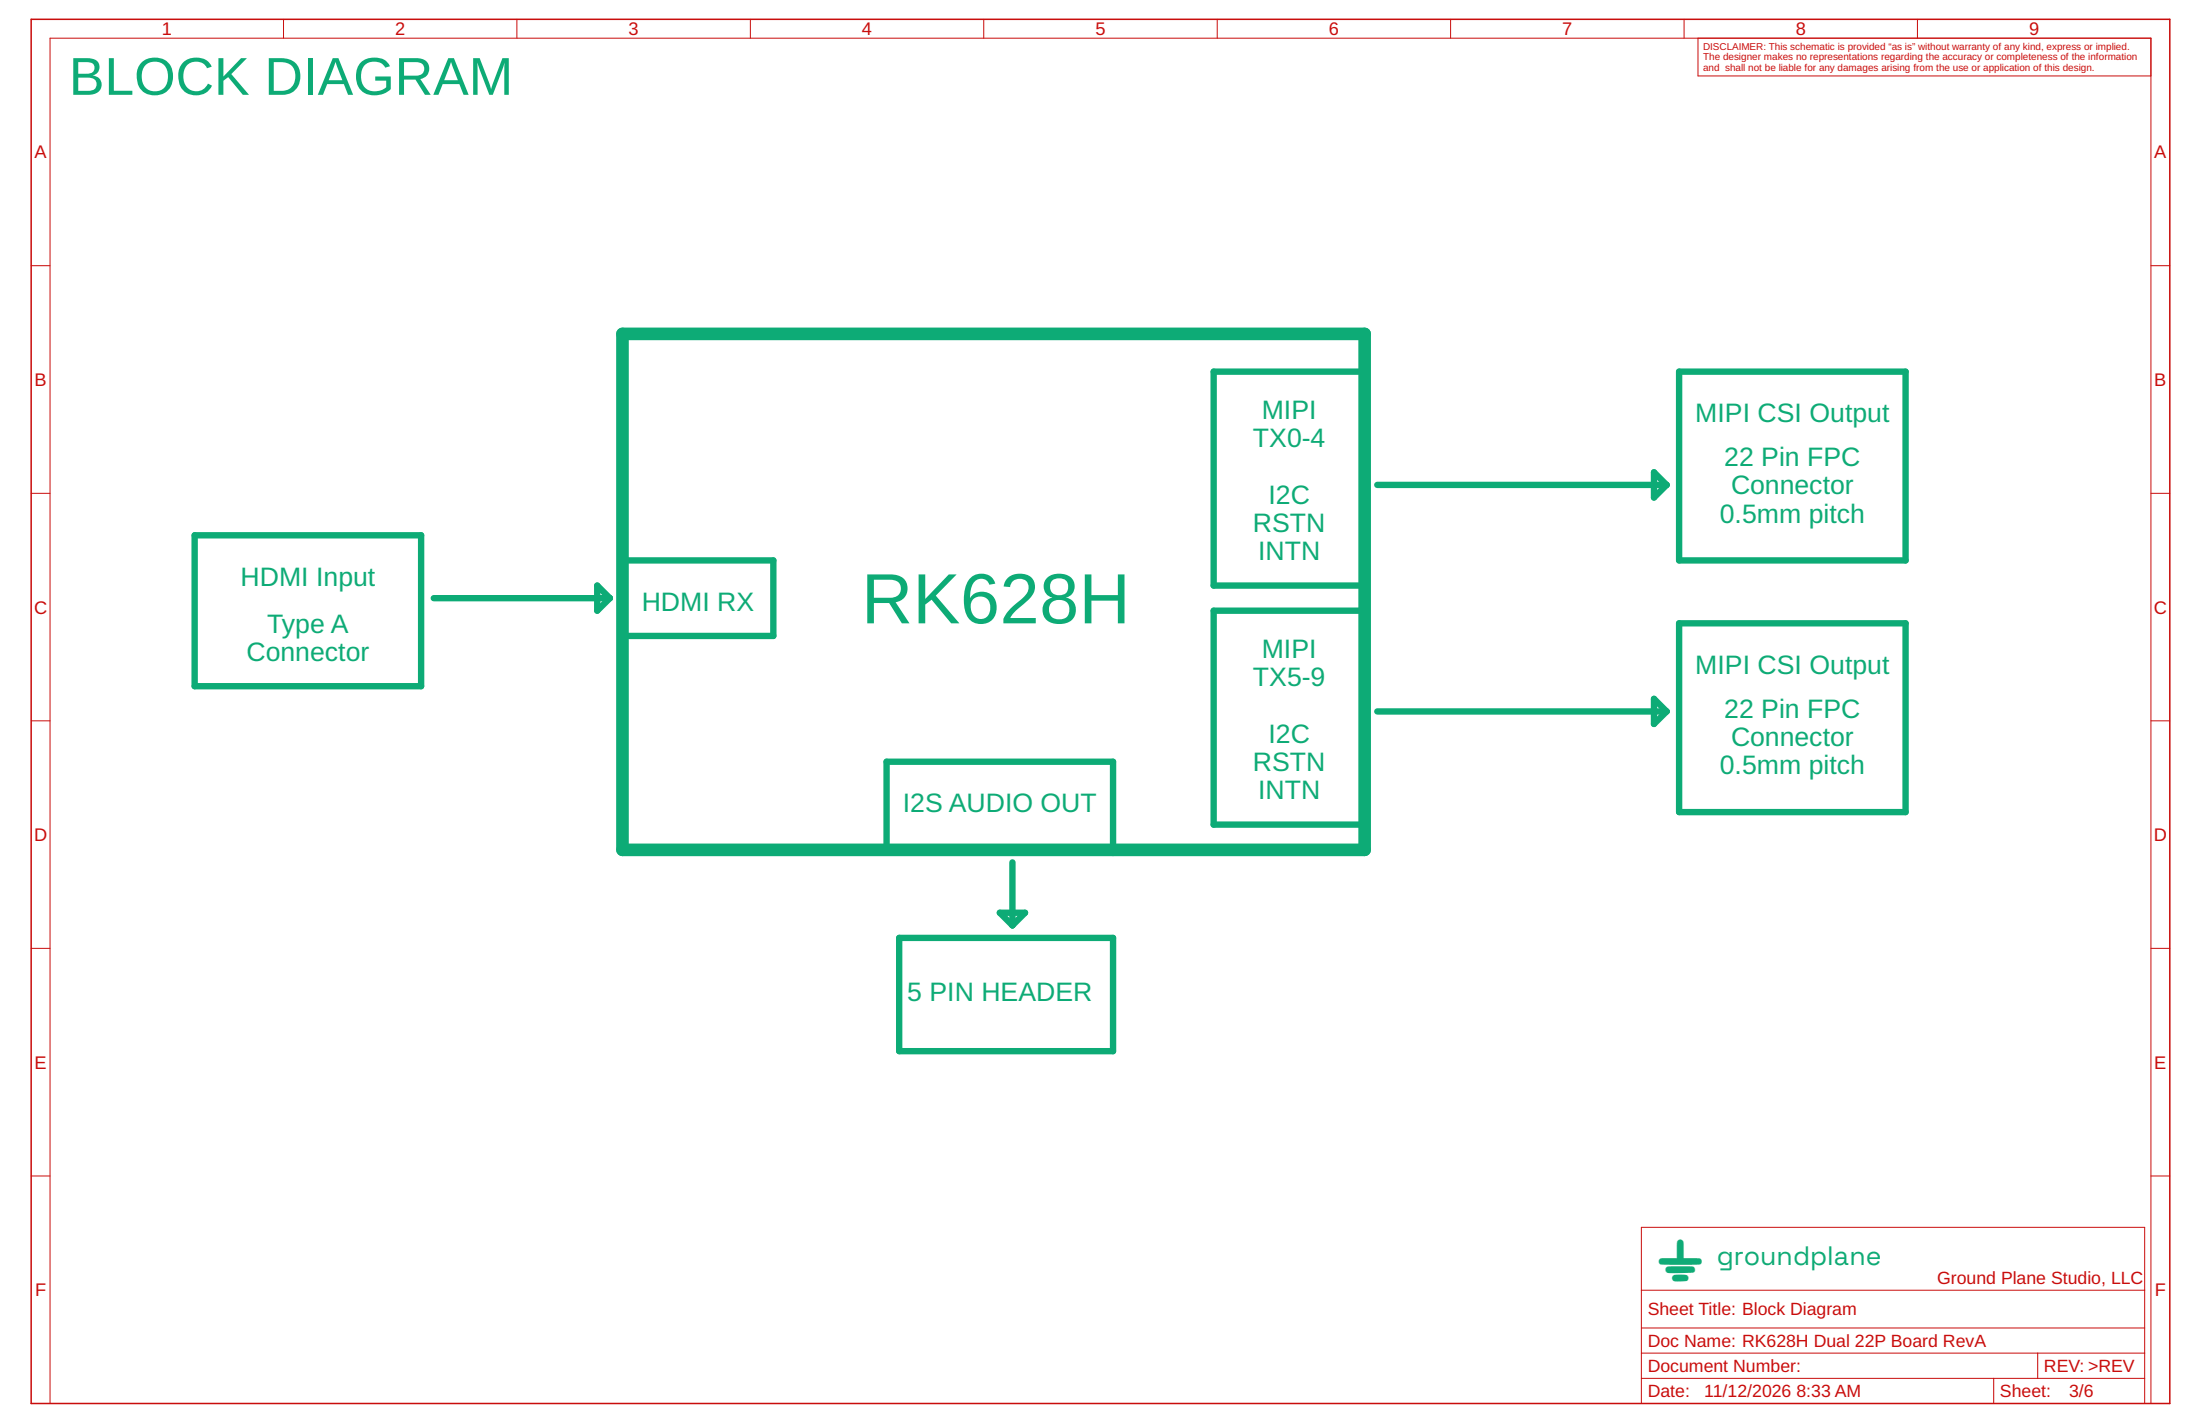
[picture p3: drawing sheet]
<svg xmlns="http://www.w3.org/2000/svg" width="432mm" height="279mm" viewBox="0 0 432 279" stroke-linecap="round" stroke-linejoin="round" font-family="sans-serif">
<g fill="none" stroke="#c90d0c" stroke-width=".2">
<path d="M55.6 3.8v3.7M101.5 3.8v3.7M147.3 3.8v3.7M193.1 3.8v3.7M238.9 3.8v3.7M284.7 3.8v3.7M330.5 3.8v3.7M333.3 7.5v7.4h88.9M376.3 3.8v3.7M6.1 52.1h3.7M422.2 52.1h3.7M6.1 96.8h3.7"/>
<path d="M422.2 96.8h3.7M6.1 141.4h3.7M422.2 141.4h3.7M6.1 186.1h3.7M422.2 186.1h3.7M6.1 230.7h3.7M422.2 230.7h3.7M322.2 240.8h98.7v34.6h-98.7zM322.2 253.2h98.7M9.8 275.4v-267.9h412.4v267.9M322.2 265.5h98.7M322.2 270.4h98.7"/>
<path d="M322.2 260.6h98.7M391.3 270.4v5M399.9 265.5v4.9"/>
</g>
<path d="M6.1 3.8h419.8v271.6h-419.8z" fill="none" stroke="#c90d0c" stroke-width=".3"/>
<path d="M122.2 65.5h145.6v101.3h-145.6z" fill="none" stroke="#0dab76" stroke-width="2.5"/>
<g fill="none" stroke="#0dab76" stroke-width="1.2">
<path d="M238.2 72.9h29.6v42h-29.6zM329.6 72.9h44.4v37.1h-44.4zM270.3 95.1h56.8M324.6 92.7l2.5 2.4-2.5 2.5zM38.2 105h44.5v29.6h-44.5zM85.1 117.4h34.6M117.2 114.9l2.5 2.5-2.5 2.4zM122.2 110h29.6v14.8h-29.6M238.2 119.8h29.6v42h-29.6zM270.3 139.6h56.8M324.6 137.1l2.5 2.5-2.5 2.4zM329.6 122.3h44.4v37h-44.4z"/>
<path d="M174 149.5h44.5v17.3h-44.5zM196.2 179.1h5l-2.5 2.5zM198.7 169.2v12.4M176.5 184h42v22.2h-42z"/>
</g>
<g fill="#0dab76" stroke="#0dab76" stroke-width=".2">
<circle cx="218.5" cy="166.8" r=".49"/>
<circle cx="119.7" cy="117.4" r=".49"/>
<circle cx="198.7" cy="181.6" r=".49"/>
<circle cx="327.1" cy="95.1" r=".49"/>
<circle cx="327.1" cy="139.6" r=".49"/>
</g>
<text font-size="13.9" fill="#0dab76" x="169.1" y="122.3">RK628H</text>
<text font-size="10.5" fill="#0dab76" x="13.5" y="18.6">BLOCK DIAGRAM</text>
<text font-size="8.9" fill="#22a152" x="325.4" y="249.9">G</text>
<g font-size="5.2" fill="#0dab76">
<text x="247.6" y="82.2">MIPI</text>
<text x="332.7" y="82.8">MIPI CSI Output</text>
<text x="245.9" y="87.7">TX0-4</text>
<text x="338.4" y="91.5">22 Pin FPC</text>
<text x="249" y="98.9">I2C</text>
<text x="339.8" y="97">Connector</text>
<text x="245.9" y="104.4">RSTN</text>
<text x="337.6" y="102.6">0.5mm pitch</text>
<text x="246.9" y="110">INTN</text>
<text x="47.2" y="114.9">HDMI Input</text>
<text x="126" y="119.8">HDMI RX</text>
<text x="52.4" y="124.2">Type A</text>
<text x="48.4" y="129.7">Connector</text>
<text x="247.6" y="129.1">MIPI</text>
<text x="245.9" y="134.6">TX5-9</text>
<text x="332.7" y="132.2">MIPI CSI Output</text>
<text x="338.4" y="140.8">22 Pin FPC</text>
<text x="249" y="145.8">I2C</text>
<text x="339.8" y="146.4">Connector</text>
<text x="245.9" y="151.3">RSTN</text>
<text x="337.6" y="151.9">0.5mm pitch</text>
<text x="177.2" y="159.3">I2S AUDIO OUT</text>
<text x="246.9" y="156.9">INTN</text>
<text x="178.1" y="196.4">5 PIN HEADER</text>
</g>
<text font-size="5.2" fill="#22a152" x="337" y="248.2">groundplane</text>
<g font-size="3.6" fill="#c90d0c">
<text x="31.7" y="6.9">1</text>
<text x="77.6" y="6.9">2</text>
<text x="123.4" y="6.9">3</text>
<text x="169.2" y="6.9">4</text>
<text x="215" y="6.9">5</text>
<text x="260.8" y="6.9">6</text>
<text x="306.6" y="6.9">7</text>
<text x="352.4" y="6.9">8</text>
<text x="398.3" y="6.9">9</text>
<text x="6.8" y="31.1">A</text>
<text x="422.8" y="31.1">A</text>
<text x="6.8" y="75.7">B</text>
<text x="422.8" y="75.7">B</text>
<text x="6.7" y="120.4">C</text>
<text x="422.7" y="120.4">C</text>
<text x="6.7" y="165">D</text>
<text x="422.7" y="165">D</text>
<text x="6.8" y="209.7">E</text>
<text x="422.8" y="209.7">E</text>
<text x="6.9" y="254.3">F</text>
<text x="422.9" y="254.3">F</text>
</g>
<g font-size="3.5" fill="#c90d0c">
<text x="380.2" y="251.9">Ground Plane Studio, LLC</text>
<text x="323.4" y="258.1">Sheet Title: Block Diagram</text>
<text x="323.4" y="269.2">Document Number:</text>
<text x="323.4" y="264.3">Doc Name: RK628H Dual 22P Board RevA</text>
<text x="401.2" y="269.2">REV: &gt;REV</text>
<text x="323.4" y="274.1">Date:</text>
<text x="334.5" y="274.1">11/12/2026</text>
<text x="352.6" y="274.1">8:33 AM</text>
<text x="392.5" y="274.1">Sheet:</text>
<text x="406.1" y="274.1">3/6</text>
</g>
<g font-size="1.9" fill="#c90d0c">
<text x="334.3" y="9.8">DISCLAIMER: This schematic is provided “as is” without warranty of any kind, express or implied.</text>
<text x="334.3" y="11.8">The designer makes no representations regarding the accuracy or completeness of the information</text>
<text x="334.3" y="13.9">and shall not be liable for any damages arising from the use or application of this design.</text>
</g>
</svg>
